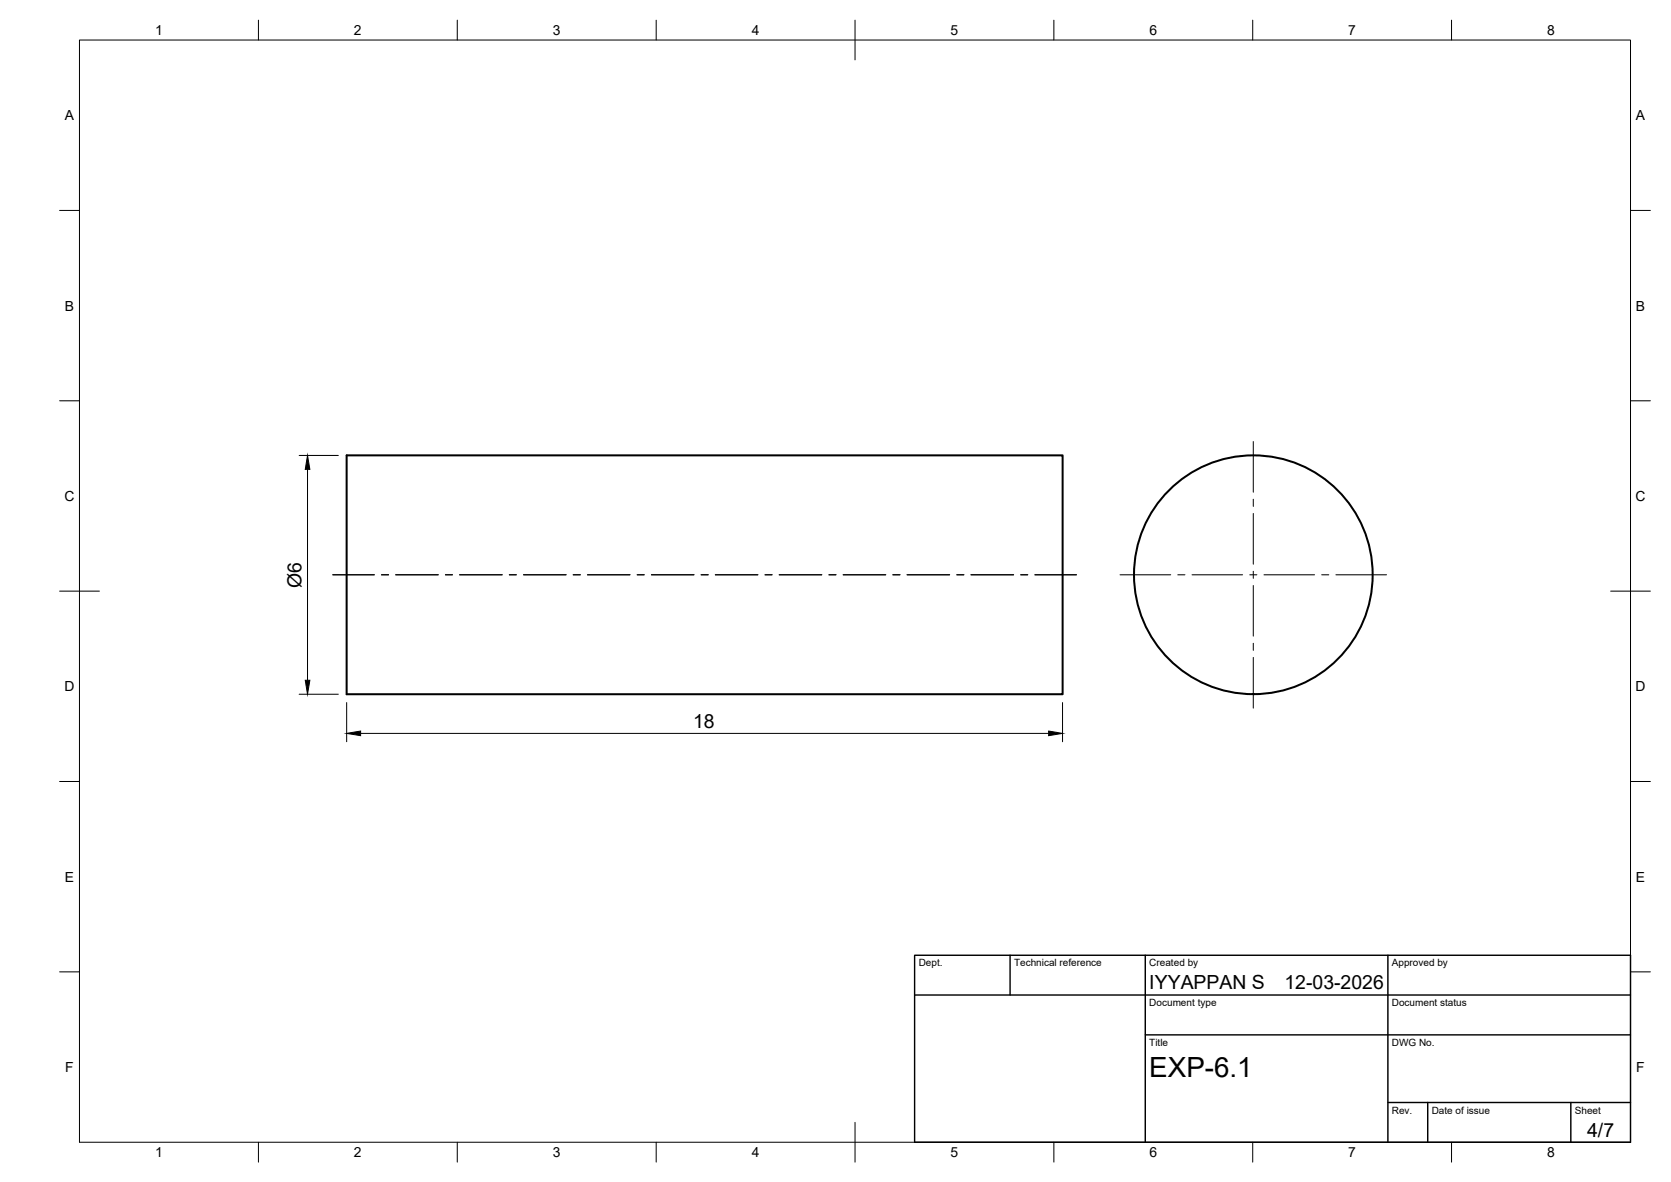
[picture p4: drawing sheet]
<svg xmlns="http://www.w3.org/2000/svg" width="420mm" height="297mm" viewBox="0 0 420 297" stroke-linecap="round" stroke-linejoin="round" font-family="sans-serif">
<!-- layer: Visible -->
<g fill="none" stroke="#000" stroke-width=".51">
<path d="M87.2 114.4h180v60.1h-180z"/>
<circle cx="315.1" cy="144.4" r="30"/>
</g>
<!-- layer: BORDER -->
<g fill="none" stroke="#000" stroke-width=".25">
<path d="M20 10.1h390v276.9h-390zM65 5.1v5M115 5.1v5M165 5.1v5M215 5.1v10M265 5.1v5M315 5.1v5M365 5.1v5M15 52.9h5M410 52.9h5M15 100.7h5M410 100.7h5"/>
<path d="M15 148.6h10M405 148.6h10M15 196.4h5M410 196.4h5M15 244.2h5M410 244.2h5M65 287v5M115 287v5M165 287v5M215 282.1v9.9M265 287v5M315 287v5"/>
<path d="M365 287v5"/>
</g>
<!-- layer: TITLEBLOCK -->
<path d="M230 240.1h180v46.9h-180zM230 250h180M254 240.1v9.9M288 240.1v46.9M349 240.1v46.9M288 260.1h122M349 277.1h61M359 277.1v9.9M395 277.1v9.9" fill="none" stroke="#000" stroke-width=".36"/>
<!-- layer: Smart Centers -->
<g fill="none" stroke="#000" stroke-width=".25">
<path d="M315.1 111v12.7M315.1 125.5v1.8M315.1 129v12.8M83.7 144.4h10.4M95.9 144.4h1.8M99.5 144.4h10.7M112 144.4h1.8M115.5 144.4h10.8M128.1 144.4h1.7M131.6 144.4h10.7M144.1 144.4h1.8M147.7 144.4h10.7"/>
<path d="M160.2 144.4h1.8M163.8 144.4h10.7M176.3 144.4h1.8M179.9 144.4h10.7M192.4 144.4h1.7M195.9 144.4h10.7M208.4 144.4h1.8M212 144.4h10.7M224.5 144.4h1.8M228.1 144.4h10.7M240.6 144.4h1.8M244.1 144.4h10.8"/>
<path d="M256.6 144.4h1.8M260.2 144.4h10.5M281.6 144.4h12.8M296.1 144.4h1.8M299.7 144.4h12.7M314.2 144.4h1.8M315.1 143.6v1.7M315.1 147.1v12.8M317.8 144.4h12.7M332.3 144.4h1.8M335.9 144.4h12.7M315.1 161.7v1.7"/>
<path d="M315.1 165.2v12.8"/>
</g>
<!-- layer: FD_Dimensions -->
<path d="M75.2 114.5h9.9M77.3 117.9v53M75.2 174.5h9.9M87.2 176.6v9.8M267.2 176.6v9.8M90.7 184.3h173" fill="none" stroke="#000" stroke-width=".25"/>
<path d="M77.3 114.5l.6 3.4h-1.1zM76.8 170.9h1.1l-.6 3.6zM87.2 184.3l3.5-.6v1.2zM263.7 183.7l3.5 .6-3.5 .6z" fill="#000" stroke="#000" stroke-width=".25"/>
<text font-size="7" x="289" y="270.6">EXP-6.1</text>
<g font-size="4.9">
<text x="75.8" y="147.7" transform="rotate(-90 75.8 147.7)">Ø6</text>
<text x="174.3" y="182.8">18</text>
<text x="289" y="248.5">IYYAPPAN S</text>
<text x="323" y="248.5">12-03-2026</text>
<text x="399.1" y="285.7">4/7</text>
</g>
<g font-size="3.5">
<text x="39" y="8.8">1</text>
<text x="89" y="8.8">2</text>
<text x="139" y="8.8">3</text>
<text x="189" y="8.8">4</text>
<text x="239" y="8.8">5</text>
<text x="289" y="8.8">6</text>
<text x="339" y="8.8">7</text>
<text x="389" y="8.8">8</text>
<text x="16.3" y="30.2">A</text>
<text x="411.3" y="30.2">A</text>
<text x="16.3" y="78">B</text>
<text x="411.3" y="78">B</text>
<text x="16.2" y="125.9">C</text>
<text x="411.2" y="125.9">C</text>
<text x="16.2" y="173.7">D</text>
<text x="411.2" y="173.7">D</text>
<text x="16.3" y="221.6">E</text>
<text x="411.3" y="221.6">E</text>
<text x="16.4" y="269.4">F</text>
<text x="411.4" y="269.4">F</text>
<text x="39" y="290.8">1</text>
<text x="89" y="290.8">2</text>
<text x="139" y="290.8">3</text>
<text x="189" y="290.8">4</text>
<text x="239" y="290.8">5</text>
<text x="289" y="290.8">6</text>
<text x="339" y="290.8">7</text>
<text x="389" y="290.8">8</text>
</g>
<g font-size="2.5">
<text x="231" y="242.9">Dept.</text>
<text x="255" y="242.9">Technical reference</text>
<text x="289" y="242.9">Created by</text>
<text x="350" y="242.9">Approved by</text>
<text x="289" y="252.8">Document type</text>
<text x="350" y="252.8">Document status</text>
<text x="289" y="262.9">Title</text>
<text x="350" y="262.9">DWG No.</text>
<text x="350" y="279.9">Rev.</text>
<text x="360" y="279.9">Date of issue</text>
<text x="396" y="279.9">Sheet</text>
</g>
</svg>
